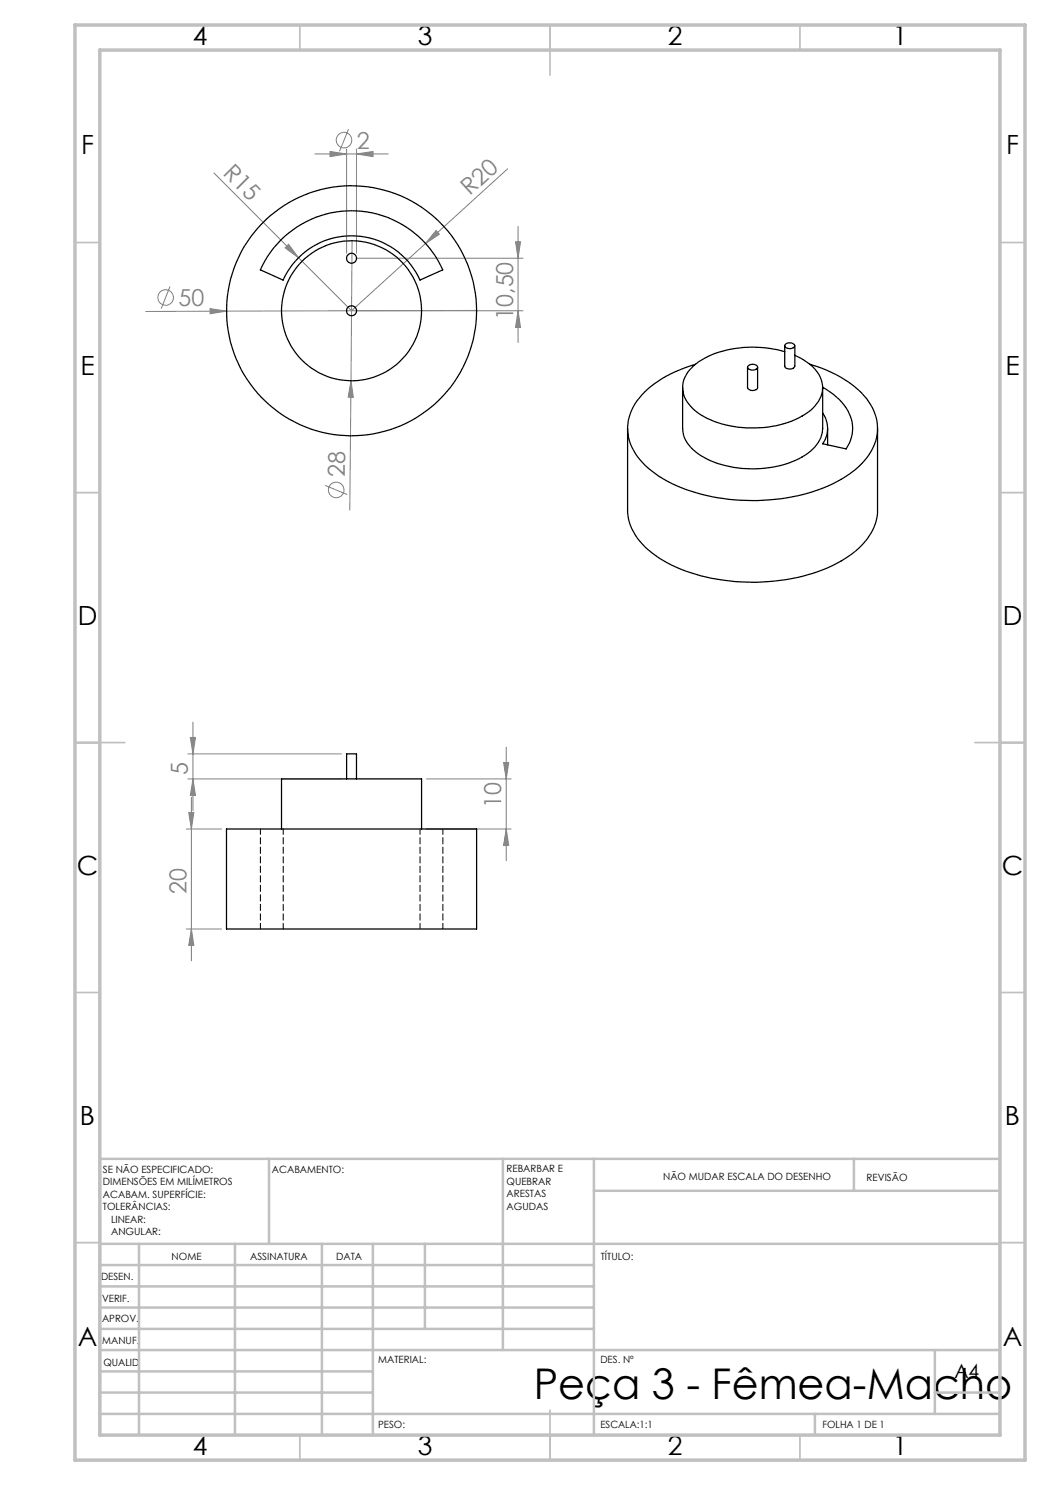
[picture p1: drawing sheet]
<svg xmlns="http://www.w3.org/2000/svg" width="210mm" height="297mm" viewBox="0 0 210 297" stroke-linecap="round" stroke-linejoin="round" font-family="sans-serif">
<g fill="none" stroke="#808080" stroke-width=".2">
<path d="M42.8 34.6l16.9 16.9M63 30.8h14.6M66 30.3l3.3 .5-3.3 .5zM69.3 29.8v20.9M69.7 25.8l-1.8 4.5M71.3 30.8l3.3-.5v1zM71.3 29.8v20.9M101.5 33.8l-16.4 14.9M34 57.3l-1.8 4.4M57 49.6l.7-.7 2 2.6zM70.4 48.2l-.4 53.8M71.3 51.6h33.3"/>
<path d="M85.1 48.7l-14.8 13.5-10.6-10.7M87.2 46.1l.7 .7-2.8 1.9zM103.1 48.4h1l-.5 3.2zM103.6 45.3v23.2M42 61.7l3.3 .5-3.3 .6zM45.3 62.2l-16.2 .1M70.2 76.2l.5 3.3-1.1-.1zM103.6 62.2l.5 3.3h-1zM104.6 62.2h-59.3M65 97.1l4.5 1.8M37.6 155.8h30.7M37.6 150.8h30.7"/>
<path d="M38.1 147.5h1l-.5 3.3zM38.3 159.5v32.7M38.6 144.4v17.7M38.6 155.8l.5 3.3h-1zM85.3 155.8h16.9M100.7 152.5h1l-.5 3.3zM101.2 149.4v22.8M37.3 165.8h7M37.7 162.5h1.1l-.5 3.3zM85.3 165.8h16.9M101.2 165.8l.5 3.3h-1zM37.3 185.8h7"/>
<path d="M38.3 185.8l.5 3.3h-1.1z"/>
<circle cx="68.8" cy="28" r="1.54"/>
<circle cx="33.1" cy="59.5" r="1.55"/>
<circle cx="67.2" cy="98" r="1.55"/>
</g>
<g fill="none" stroke="#c0c0c0" stroke-width=".35">
<path d="M60 5v5M110 5v10M160 5v5M15 48.5h5M200 48.5h5M15 98.5h5M200 98.5h5M15 148.5h10M195 148.5h10M15 198.5h5M200 198.5h5M15 248.5h5"/>
<path d="M200 248.5h5M60 287v5M110 282v10M160 287v5"/>
</g>
<g fill="none" stroke="#c0c0c0" stroke-width=".5">
<path d="M53.8 231.8v17M100.6 231.8v38.2M118.8 231.8v55.2M118.8 238.2h81.2M170.8 231.8v6.4M200 231.8h-180v55.2M20 248.8h180M20 257.3h98.8M20 253h98.8M27.8 248.8v38.2M47 248.8v38.2M64.4 248.8v38.2"/>
<path d="M74.6 248.8v38.2M85 248.8v17M20 265.8h98.8M20 261.5h98.8M20 278.5h54.6M20 274.3h54.6M20 270h180M187 278.5h13M187 270v12.8M20 282.8h180M163 282.8v4.2"/>
</g>
<path d="M15 5h190v287h-190zM20 10h180v277h-180z" fill="none" stroke="#c0c0c0" stroke-width=".7"/>
<g fill="#808080">
<path d="M57 49.6l.7-.7 2 2.6z"/>
<path d="M42 61.7l3.3 .5-3.3 .6z"/>
<path d="M87.2 46.1l.7 .7-2.8 1.9z"/>
<path d="M70.2 76.2l.5 3.3-1.1-.1z"/>
<path d="M66 30.3l3.3 .5-3.3 .5zM71.3 30.8l3.3-.5v1z"/>
<path d="M101.2 165.8l.5 3.3h-1zM100.7 152.5h1l-.5 3.3z"/>
<path d="M37.7 162.5h1.1l-.5 3.3zM38.3 185.8l.5 3.3h-1.1zM38.1 147.5h1l-.5 3.3zM38.6 155.8l.5 3.3h-1zM103.1 48.4h1l-.5 3.2zM103.6 62.2l.5 3.3h-1z"/>
</g>
<g fill="none" stroke="#000" stroke-width=".25">
<path d="M56.2 48a20 20 0 0 1 32.3 6l-4.5 2a15 15 0 0 0-13.7-8.8 15 15 0 0 0-13.7 8.8l-4.5-2 1.5-2.8 1.2-1.7zM136.5 77.5v8.2a6.7 6.7 0 0 0 3.7 5.4 21.7 21.7 0 0 0 18.2 1.3 9.2 9.2 0 0 0 5.9-5.4l.2-1.3v-8.2M139.1 72.8a22.8 22.8 0 0 0-11.2 6.8 9.1 9.1 0 0 0 .1 12.3 24.2 24.2 0 0 0 13.3 7.2 40.6 40.6 0 0 0 25.2-2.3 15.9 15.9 0 0 0 8.4-7.9 9.1 9.1 0 0 0-2.1-9.8 23.2 23.2 0 0 0-10.8-6.3M149.5 73.4v4.1a1.14 1.14 0 0 0 2 0v-4.1M149.6 73.2a1.19 1.19 0 0 1 1.9 .3 1.2 1.2 0 0 1-2-.1zM157 70.3a21.7 21.7 0 0 0-16.7 1.7 6.5 6.5 0 0 0-3.7 6 7.7 7.7 0 0 0 4.8 5.7 22.1 22.1 0 0 0 19-.5 7.1 7.1 0 0 0 4.1-5.9 7.1 7.1 0 0 0-3.9-5.4l-1.6-.9M157 69.1v4.1a1.17 1.17 0 0 0 2 0v-4.1M157.1 68.9a1.29 1.29 0 0 1 1.8 .2 1.05 1.05 0 0 1-1 .6 1.05 1.05 0 0 1-.9-.7zM164.5 77.4a10.7 10.7 0 0 1 6 7.7 7.4 7.4 0 0 1-1.3 4.7l-4.7-1a5.3 5.3 0 0 0 0-6.2M125.5 85.7v16.3a11.5 11.5 0 0 0 5.6 9.1 34.3 34.3 0 0 0 19.3 5.3 34.6 34.6 0 0 0 19.4-5.2 12.1 12.1 0 0 0 5.7-8.6v-16.9M165.5 85.7v3.3M69.3 155.8v-5h2v5"/>
<path d="M45.3 165.8h50v20h-50zM56.3 165.8v-10h28v10"/>
<circle cx="70.3" cy="51.7" r=".99"/>
<circle cx="70.3" cy="62.1" r=".99"/>
<circle cx="70.3" cy="62.2" r="25"/>
<circle cx="70.3" cy="62.1" r="14"/>
</g>
<path d="M52.1 185.8v-20M56.6 185.8v-20M84 185.8v-20M88.6 185.8v-20" fill="none" stroke="#000" stroke-width=".2" stroke-dasharray="1.3 .6" stroke-dashoffset=".2"/>
<text font-size="8.5" x="106.8" y="279.7">Peça 3 - Fêmea-Macho</text>
<g font-size="5.3">
<text x="38.5" y="9">4</text>
<text x="83.5" y="9">3</text>
<text x="133.6" y="9">2</text>
<text x="178.6" y="9">1</text>
<text x="16.2" y="30.8">F</text>
<text x="201.2" y="30.8">F</text>
<text x="16.1" y="75">E</text>
<text x="201.1" y="75">E</text>
<text x="15.5" y="125">D</text>
<text x="200.5" y="125">D</text>
<text x="15.4" y="175">C</text>
<text x="200.4" y="175">C</text>
<text x="16" y="225">B</text>
<text x="201" y="225">B</text>
<text x="15.5" y="269.3">A</text>
<text x="200.5" y="269.3">A</text>
<text x="38.5" y="291">4</text>
<text x="83.5" y="291">3</text>
<text x="133.6" y="291">2</text>
<text x="178.6" y="291">1</text>
</g>
<g font-size="4.7" fill="#808080">
<text x="71.4" y="29.7">2</text>
<text x="44.4" y="34.8" transform="rotate(45 44.4 34.8)">R15</text>
<text x="94" y="39.2" transform="rotate(-42 94 39.2)">R20</text>
<text x="35.7" y="61.2">50</text>
<text x="102.6" y="64" transform="rotate(-90 102.6 64)">10,50</text>
<text x="69" y="95.4" transform="rotate(-90 69 95.4)">28</text>
<text x="37.6" y="155" transform="rotate(-90 37.6 155)">5</text>
<text x="100.2" y="161.6" transform="rotate(-90 100.2 161.6)">10</text>
<text x="37.3" y="178.7" transform="rotate(-90 37.3 178.7)">20</text>
</g>
<text font-size="3.9" x="190.9" y="275.5">A4</text>
<g font-size="2">
<text x="20.6" y="234.6">SE NÃO ESPECIFICADO:</text>
<text x="20.6" y="237.1">DIMENSÕES EM MILÍMETROS</text>
<text x="20.6" y="239.6">ACABAM. SUPERFÍCIE:</text>
<text x="54.4" y="234.6">ACABAMENTO:</text>
<text x="101.3" y="234.5">REBARBAR E</text>
<text x="101.3" y="237">QUEBRAR</text>
<text x="101.3" y="239.5">ARESTAS</text>
<text x="132.6" y="236">NÃO MUDAR ESCALA DO DESENHO</text>
<text x="173.3" y="236.2">REVISÃO</text>
<text x="20.6" y="242.1">TOLERÂNCIAS:</text>
<text x="22.2" y="244.6">LINEAR:</text>
<text x="101.3" y="242">AGUDAS</text>
<text x="22.2" y="247.1">ANGULAR:</text>
<text x="34.3" y="252">NOME</text>
<text x="50" y="251.9">ASSINATURA</text>
<text x="67.2" y="251.9">DATA</text>
<text x="120.2" y="251.9">TÍTULO:</text>
<text x="20.2" y="256.1">DESEN.</text>
<text x="20.4" y="260.3">VERIF.</text>
<text x="20.4" y="264.4">APROV.</text>
<text x="20.5" y="268.8">MANUF.</text>
<text x="20.7" y="273.1">QUALID</text>
<text x="75.7" y="272.5">MATERIAL:</text>
<text x="120.1" y="272.5">DES. Nº</text>
<text x="75.6" y="285.5">PESO:</text>
<text x="120.1" y="285.6">ESCALA:1:1</text>
<text x="164.5" y="285.6">FOLHA 1 DE 1</text>
</g>
</svg>
